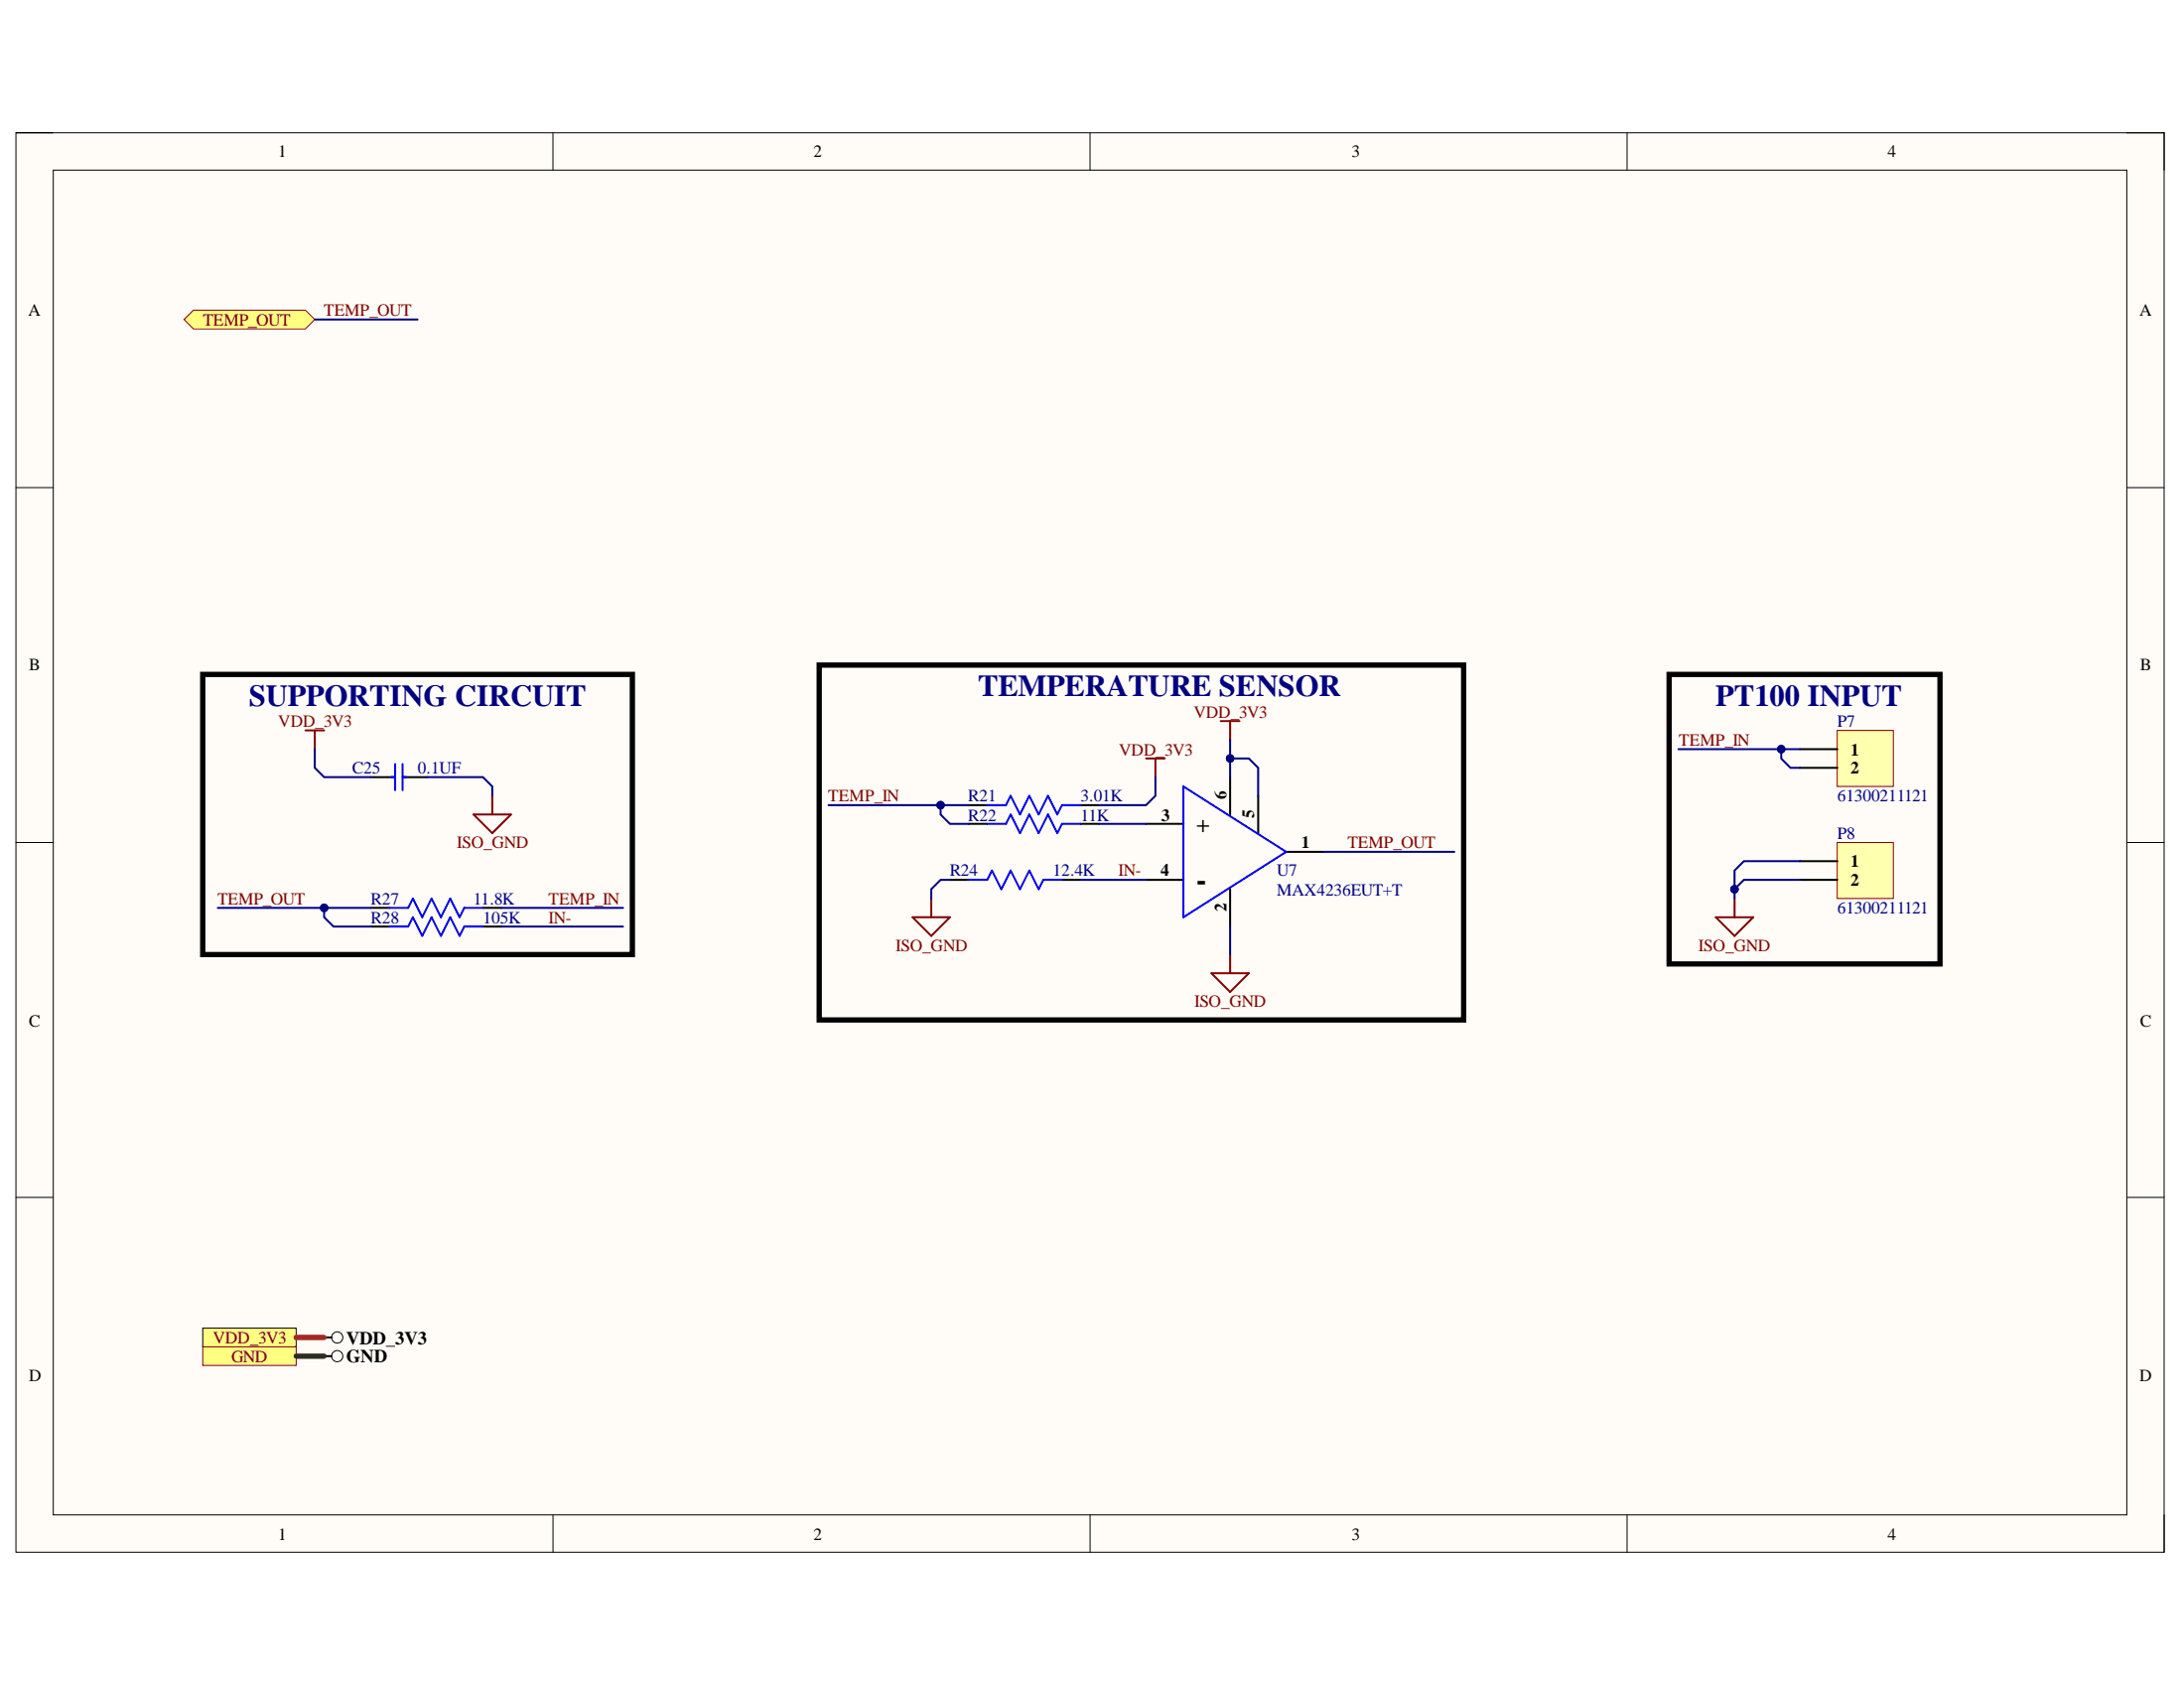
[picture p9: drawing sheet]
<svg xmlns="http://www.w3.org/2000/svg" width="279mm" height="216mm" viewBox="0 0 279 216" stroke-linecap="round" stroke-linejoin="round" font-family="sans-serif">
<path d="M2 17h274.9v181.5h-274.9z" fill-rule="evenodd" fill="#fffcf8"/>
<path d="M2 17h274.9v181.5h-274.9z" fill="none" stroke="#000" stroke-width=".13"/>
<path d="M6.8 21.8h265.3v172h-265.3z" fill-rule="evenodd" fill="#fffcf8"/>
<g fill="none" stroke="#000" stroke-width=".13">
<path d="M2 17h4.8M70.7 17v4.8M139.4 17v4.8M208.2 17v4.8M272.1 17h4.8v4.8M6.8 21.8h265.3v172h-265.3zM2 62.4h4.8M272.1 62.4h4.8M2 107.8h4.8M272.1 107.8h4.8M2 153.1h4.8M272.1 153.1h4.8"/>
<path d="M70.7 193.8v4.7M139.5 193.8v4.7M208.2 193.8v4.7M276.9 193.8v4.7"/>
</g>
<path d="M235 93.4h7.2v7.2h-7.2z" fill-rule="evenodd" fill="#ffffb0"/>
<path d="M235 93.4h7.2v7.2h-7.2z" fill="none" stroke="#800000" stroke-width=".13"/>
<path d="M230.3 95.8h4.7M230.3 98.2h4.7" fill="none" stroke="#000" stroke-width=".25"/>
<path d="M235 107.8h7.2v7.1h-7.2z" fill-rule="evenodd" fill="#ffffb0"/>
<path d="M235 107.8h7.2v7.1h-7.2z" fill="none" stroke="#800000" stroke-width=".13"/>
<path d="M230.3 110.1h4.7M230.3 112.5h4.7" fill="none" stroke="#000" stroke-width=".25"/>
<path d="M146.6 97h2.4M147.8 97v2.4M156.2 92.2h2.4M157.4 92.2v2.4" fill="none" stroke="#800000" stroke-width=".25"/>
<path d="M25.9 169.9h12v2.4h-12z" fill-rule="evenodd" fill="#ffff80"/>
<g fill="none" stroke="#000" stroke-width=".13">
<path d="M25.9 169.9h12v2.4h-12z"/>
<circle cx="43.1" cy="171.1" r=".72"/>
</g>
<path d="M41.5 171.1h.9" fill="none" stroke="#000" stroke-width=".25"/>
<path d="M25.9 172.3h12v2.3h-12z" fill-rule="evenodd" fill="#ffff80"/>
<path d="M25.9 172.3h12v2.3h-12z" fill="none" stroke="#800000" stroke-width=".13"/>
<circle cx="43.1" cy="173.5" r=".72" fill="none" stroke="#000" stroke-width=".13"/>
<g fill="none" stroke="#000" stroke-width=".25">
<path d="M157.4 99.4v4.8M121.5 112.5h2.4M123.9 103h2.4M123.9 105.4h2.4M135.9 112.5h2.4M138.3 103h2.3M138.3 105.4h2.3M146.6 105.4h4.8M146.6 112.5h4.8M157.4 113.7v4.8M161 101.8v4.8M164.5 109h4.8"/>
<path d="M41.5 173.5h.9"/>
</g>
<path d="M123.9 112.5h2.4l.6-1.2 1.2 2.4 1.2-2.4 1.2 2.4 1.2-2.4 1.2 2.4 .6-1.2h2.4M126.3 103h2.4l.6-1.2 1.2 2.4 1.2-2.4 1.2 2.4 1.2-2.4 1.2 2.4 .6-1.2h2.4M126.3 105.4h2.4l.6-1.2 1.2 2.4 1.2-2.4 1.2 2.4 1.2-2.4 1.2 2.4 .6-1.2h2.4M151.4 100.6l13.1 8.4-13.1 8.3z" fill="none" stroke="#00f" stroke-width=".25"/>
<path d="M23.5 40.9l1.2-1.2h14.4l1.2 1.2-1.2 1.2h-14.4z" fill-rule="evenodd" fill="#ffff80"/>
<path d="M23.5 40.9l1.2-1.2h14.4l1.2 1.2-1.2 1.2h-14.4z" fill="none" stroke="#800000" stroke-width=".13"/>
<path d="M39.1 93.4h2.4M40.3 93.4v2.4M60.6 104.2h4.8l-2.4 2.4zM63 101.8v2.4M116.7 117.3h4.8l-2.4 2.4zM119.1 114.9v2.4M219.5 117.3h4.8l-2.4 2.4zM221.9 114.9v2.4M155 124.5h4.8l-2.4 2.4zM157.4 122.1v2.4" fill="none" stroke="#800000" stroke-width=".25"/>
<path d="M47.4 99.4h3.2M51.5 99.4h3.1M47.4 116.1h2.4M47.4 118.5h2.4M61.8 116.1h2.4M61.8 118.5h2.4" fill="none" stroke="#000" stroke-width=".25"/>
<path d="M50.1 99.4h.5M50.6 97.7v3.4M51.5 97.7v3.4M51.5 99.4h.5M49.8 116.1h2.4l.6-1.2 1.2 2.4 1.2-2.4 1.2 2.4 1.2-2.4 1.2 2.4 .6-1.2h2.4M49.8 118.5h2.4l.6-1.2 1.2 2.4 1.2-2.4 1.2 2.4 1.2-2.4 1.2 2.4 .6-1.2h2.4" fill="none" stroke="#00f" stroke-width=".25"/>
<path d="M25.9 86.3h55v35.8h-55zM104.8 85.1h82.4v45.4h-82.4zM213.5 86.3h34.7v37h-34.7z" fill="none" stroke="#000" stroke-width=".68"/>
<path d="M27.9 116.1h13.6" fill="none" stroke="#000080" stroke-width=".25"/>
<circle cx="41.5" cy="116.1" r=".48" fill="#000080"/>
<circle cx="41.5" cy="116.1" r=".48" fill="none" stroke="#000080" stroke-width=".13"/>
<path d="M37.9 173.5h3.6" fill="none" stroke="#274e13" stroke-width=".68"/>
<path d="M37.9 171.1h3.6" fill="none" stroke="#f00" stroke-width=".68"/>
<path d="M40.3 40.9h13.1M40.3 95.8v2.4l1.2 1.2h5.9M47.4 116.1h-5.9v1.2l1.2 1.2h4.7" fill="none" stroke="#000080" stroke-width=".25"/>
<circle cx="41.5" cy="116.1" r=".48" fill="#000080"/>
<circle cx="41.5" cy="116.1" r=".48" fill="none" stroke="#000080" stroke-width=".13"/>
<path d="M54.6 99.4h7.2l1.2 1.2v1.2M64.2 118.5h15.5M64.2 116.1h15.5M120.3 103v1.2l1.2 1.2h2.4M121.5 112.5h-1.2l-1.2 1.2v1.2" fill="none" stroke="#000080" stroke-width=".25"/>
<circle cx="120.3" cy="103" r=".48" fill="#000080"/>
<circle cx="120.3" cy="103" r=".48" fill="none" stroke="#000080" stroke-width=".13"/>
<path d="M147.8 99.4v2.4l-1.2 1.2h-6M157.4 97h2.4l1.2 1.2v3.6M138.3 112.5h8.3M140.6 105.4h6" fill="none" stroke="#000080" stroke-width=".25"/>
<circle cx="157.4" cy="97" r=".48" fill="#000080"/>
<circle cx="157.4" cy="97" r=".48" fill="none" stroke="#000080" stroke-width=".13"/>
<path d="M214.7 95.8h15.6M169.3 109h16.8" fill="none" stroke="#000080" stroke-width=".25"/>
<circle cx="227.9" cy="95.8" r=".48" fill="#000080"/>
<circle cx="227.9" cy="95.8" r=".48" fill="none" stroke="#000080" stroke-width=".13"/>
<path d="M230.3 112.5h-7.2l-1.2 1.2v1.2" fill="none" stroke="#000080" stroke-width=".25"/>
<circle cx="221.9" cy="113.7" r=".48" fill="#000080"/>
<circle cx="221.9" cy="113.7" r=".48" fill="none" stroke="#000080" stroke-width=".13"/>
<path d="M230.3 110.1h-7.2l-1.2 1.2v2.4" fill="none" stroke="#000080" stroke-width=".25"/>
<circle cx="221.9" cy="113.7" r=".48" fill="#000080"/>
<circle cx="221.9" cy="113.7" r=".48" fill="none" stroke="#000080" stroke-width=".13"/>
<path d="M227.9 95.8v1.2l1.2 1.2h1.2" fill="none" stroke="#000080" stroke-width=".25"/>
<circle cx="227.9" cy="95.8" r=".48" fill="#000080"/>
<circle cx="227.9" cy="95.8" r=".48" fill="none" stroke="#000080" stroke-width=".13"/>
<path d="M157.4 94.6v4.8M157.4 118.5v3.6" fill="none" stroke="#000080" stroke-width=".25"/>
<circle cx="157.4" cy="97" r=".48" fill="#000080"/>
<circle cx="157.4" cy="97" r=".48" fill="none" stroke="#000080" stroke-width=".13"/>
<path d="M106 103h17.9" fill="none" stroke="#000080" stroke-width=".25"/>
<circle cx="120.3" cy="103" r=".48" fill="#000080"/>
<circle cx="120.3" cy="103" r=".48" fill="none" stroke="#000080" stroke-width=".13"/>
<g font-size="3.9" fill="#000080">
<text x="125.1" y="89">TEMPERATURE SENSOR</text>
<text x="31.9" y="90.3">SUPPORTING CIRCUIT</text>
<text x="219.5" y="90.3">PT100 INPUT</text>
</g>
<text font-size="3.9" x="153" y="113.8">-</text>
<text font-size="3" x="153" y="106.4">+</text>
<g font-size="2.4">
<text x="44.3" y="171.9">VDD_3V3</text>
<text x="44.3" y="174.3">GND</text>
</g>
<g font-size="2.2">
<text x="35.6" y="20.1">1</text>
<text x="104.1" y="20.1">2</text>
<text x="172.9" y="20.1">3</text>
<text x="241.5" y="20.1">4</text>
<text x="3.6" y="40.4">A</text>
<text x="273.7" y="40.4">A</text>
<text x="3.7" y="85.8">B</text>
<text x="273.8" y="85.8">B</text>
<text x="236.7" y="96.6">1</text>
<text x="236.7" y="99">2</text>
<text x="148.6" y="105">3</text>
<text x="156.9" y="102.3" transform="rotate(-90 156.9 102.3)">6</text>
<text x="160.5" y="104.6" transform="rotate(-90 160.5 104.6)">5</text>
<text x="148.5" y="112.1">4</text>
<text x="166.5" y="108.5">1</text>
<text x="236.7" y="110.9">1</text>
<text x="236.7" y="113.3">2</text>
<text x="156.9" y="116.6" transform="rotate(-90 156.9 116.6)">2</text>
<text x="3.7" y="131.3">C</text>
<text x="273.8" y="131.3">C</text>
<text x="3.7" y="176.6">D</text>
<text x="273.7" y="176.6">D</text>
<text x="35.6" y="196.9">1</text>
<text x="104.1" y="196.9">2</text>
<text x="172.9" y="196.9">3</text>
<text x="241.5" y="196.9">4</text>
</g>
<g font-size="2.2" fill="#800000">
<text x="26" y="41.7">TEMP_OUT</text>
<text x="41.4" y="40.4">TEMP_OUT</text>
<text x="35.6" y="93">VDD_3V3</text>
<text x="152.7" y="91.8">VDD_3V3</text>
<text x="214.8" y="95.4">TEMP_IN</text>
<text x="143.1" y="96.6">VDD_3V3</text>
<text x="105.9" y="102.5">TEMP_IN</text>
<text x="58.4" y="108.5">ISO_GND</text>
<text x="143.1" y="112.1">IN-</text>
<text x="172.4" y="108.5">TEMP_OUT</text>
<text x="27.8" y="115.7">TEMP_OUT</text>
<text x="70.2" y="115.7">TEMP_IN</text>
<text x="70.2" y="118.1">IN-</text>
<text x="114.6" y="121.6">ISO_GND</text>
<text x="217.3" y="121.6">ISO_GND</text>
<text x="152.8" y="128.8">ISO_GND</text>
<text x="27.2" y="171.8">VDD_3V3</text>
<text x="29.6" y="174.2">GND</text>
</g>
<g font-size="2.2" fill="#000080">
<text x="235" y="93">P7</text>
<text x="45.1" y="99">C25</text>
<text x="53.4" y="99">0.1UF</text>
<text x="123.9" y="102.5">R21</text>
<text x="123.9" y="105">R22</text>
<text x="138.2" y="102.5">3.01K</text>
<text x="138.2" y="105">11K</text>
<text x="235" y="102.5">61300211121</text>
<text x="235" y="107.3">P8</text>
<text x="121.5" y="112.1">R24</text>
<text x="134.7" y="112.1">12.4K</text>
<text x="163.4" y="112.1">U7</text>
<text x="47.4" y="115.7">R27</text>
<text x="47.4" y="118.1">R28</text>
<text x="60.5" y="115.7">11.8K</text>
<text x="61.8" y="118.1">105K</text>
<text x="163.4" y="114.5">MAX4236EUT+T</text>
<text x="235" y="116.9">61300211121</text>
</g>
</svg>
